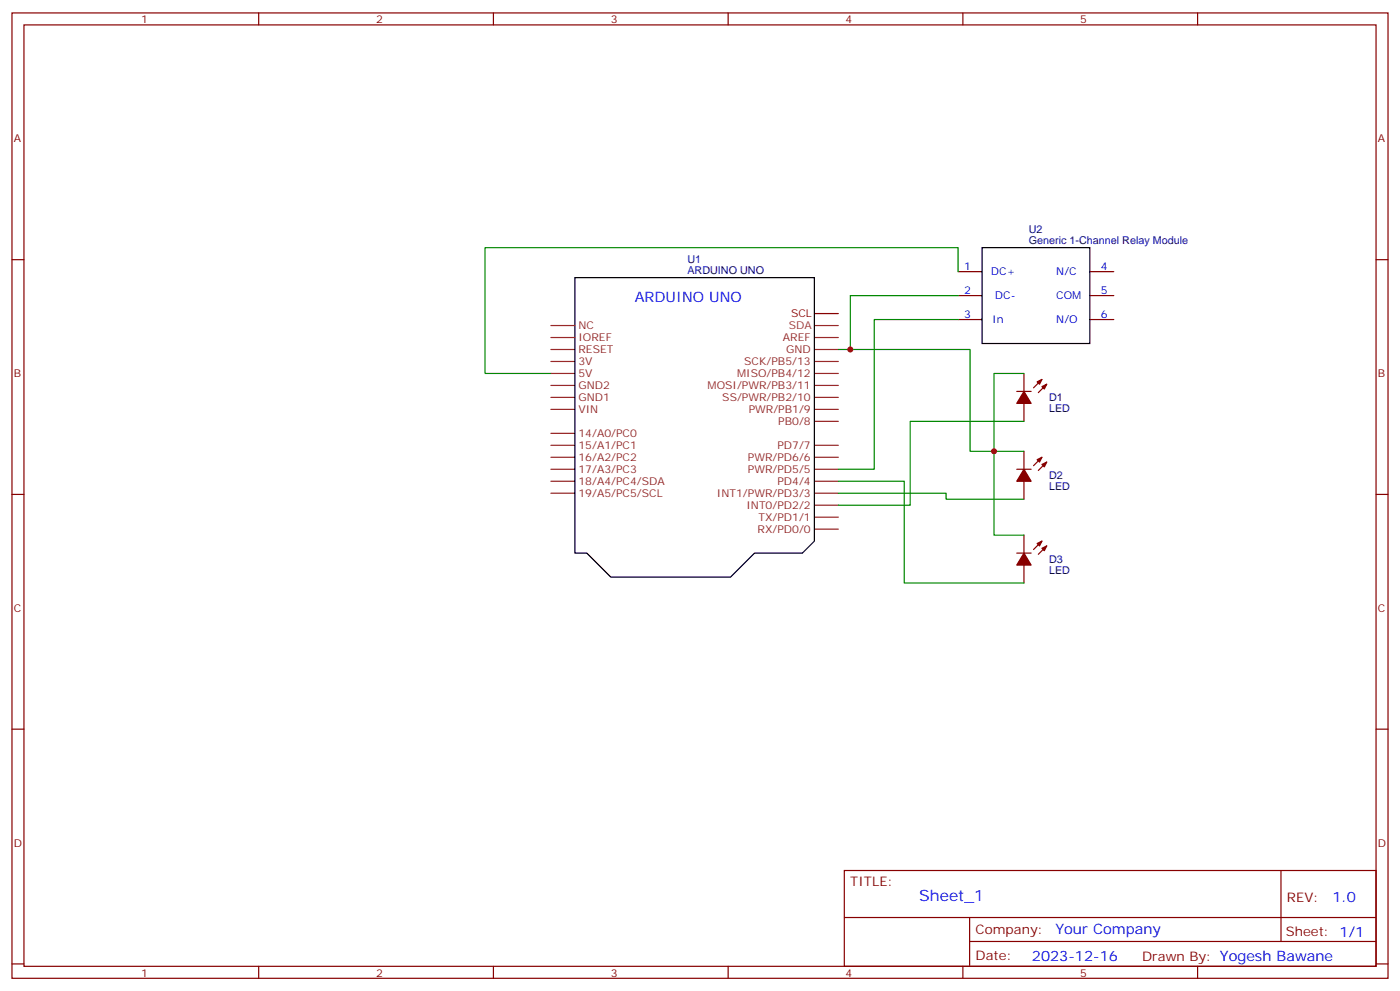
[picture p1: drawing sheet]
<svg xmlns="http://www.w3.org/2000/svg" width="412mm" height="292mm" viewBox="0 0 412 292" stroke-linecap="round" stroke-linejoin="round" font-family="sans-serif">
<g fill="none" stroke="#870000" stroke-width=".35">
<path d="M3.5 3.8h405.4v284.3h-405.4zM7.1 7.3h398.2v277.3h-398.2zM76.2 3.8v3.5M145.3 3.8v3.5M214.5 3.8v3.5M283.6 3.8v3.5M352.8 3.8v3.5M3.5 76.5h3.6M405.3 76.5h3.6M282.2 80h7.1M282.2 87.1h7.1M282.2 94.1h7.1"/>
<path d="M321 80h7.1M321 87.1h7.1M321 94.1h7.1M299.5 115.3h4.2M301.6 110v5.3M301.6 118.8v5.3M306.9 111.8l-2.5 2.4M308.3 113.2l-2.4 2.4M299.5 138.2h4.2M301.6 132.9v5.3M306.9 134.7l-2.5 2.5M308.3 136.1l-2.4 2.5"/>
<path d="M3.5 145.6h3.6M301.6 141.7v5.3M301.6 157.6v5.3M306.9 159.4l-2.5 2.5M405.3 145.6h3.6M299.5 162.9h4.2M301.6 166.4v5.3M308.3 160.8l-2.4 2.5M3.5 214.8h3.6M405.3 214.8h3.6M248.7 256.4h156.6v28.2h-156.6zM377.3 256.4v20.9"/>
<path d="M248.7 270.2h156.5M285.6 277.3h119.6M285.6 270.2v14.2M3.5 283.9h3.6M76.2 284.6v3.5M145.3 284.6v3.5M214.5 284.6v3.5M283.6 284.6v3.5M352.8 284.6v3.5M405.3 283.9h3.6"/>
</g>
<g fill="none" stroke="#8c2424" stroke-width=".35">
<path d="M162.3 99.4h7M162.3 95.9h7M239.9 99.4h7M162.3 117.1h7M162.3 113.5h7M162.3 110h7M162.3 106.5h7M162.3 102.9h7M239.9 117.1h7M239.9 113.5h7M239.9 110h7M239.9 106.5h7"/>
<path d="M239.9 102.9h7M162.3 138.2h7M162.3 134.7h7M162.3 131.2h7M162.3 120.6h7M162.3 127.6h7M239.9 138.2h7M239.9 134.7h7M239.9 131.2h7M239.9 124.1h7M239.9 120.6h7M162.3 145.3h7"/>
<path d="M162.3 141.7h7M239.9 155.9h7M239.9 152.3h7M239.9 148.8h7M239.9 145.3h7M239.9 141.7h7"/>
</g>
<path d="M239.9 95.9h7" fill="none" stroke="#933" stroke-width=".35"/>
<path d="M239.9 92.4h7" fill="none" stroke="#900" stroke-width=".35"/>
<path d="M289.3 73h31.7v28.2h-31.7zM169.3 81.8h70.6v77.6l-3.5 3.5h-14.2l-7 7.1h-35.3l-7-7.1h-3.6z" fill="none" stroke="#000" stroke-width=".35"/>
<g fill="#870000" stroke="#870000" stroke-width=".35">
<path d="M301.6 115.3l2.1 3.5h-4.2z"/>
<path d="M306.9 113.9l1.4-.7-.7 1.4z"/>
<path d="M305.5 112.5l1.4-.7-.7 1.4z"/>
<path d="M301.6 138.2l2.1 3.5h-4.2z"/>
<path d="M306.9 136.8l1.4-.7-.7 1.4z"/>
<path d="M305.5 135.4l1.4-.7-.7 1.4z"/>
<path d="M301.6 162.9l2.1 3.5h-4.2z"/>
<path d="M306.9 161.5l1.4-.7-.7 1.4z"/>
<path d="M305.5 160.1l1.4-.7-.7 1.4z"/>
</g>
<path d="M282.2 94.1h-24.7v44.1h-10.6M282.2 87.1h-31.7v15.8M282.2 80v-7h-139.3v37h19.4M246.9 102.9h38.9v30h7v24.7h8.8M301.6 110h-8.8v22.9h8.8M301.6 124.1h-33.5v24.7h-21.2M246.9 145.3h31.8v1.7h22.9M246.9 141.7h19.4v30h35.3" fill="none" stroke="#008700" stroke-width=".35"/>
<g fill="#c00">
<circle cx="292.8" cy="132.9" r=".88"/>
<circle cx="250.5" cy="102.9" r=".88"/>
</g>
<text font-size="4.6" fill="#00f" x="270.8" y="265.4">Sheet_1</text>
<g font-size="4.2" fill="#00f">
<text x="187" y="88.8">ARDUINO UNO</text>
<text x="392.5" y="265.7">1.0</text>
<text x="310.9" y="275.2">Your Company</text>
<text x="304" y="283">2023-12-16</text>
</g>
<g font-size="3.9" fill="#800">
<text x="250.5" y="261">TITLE:</text>
<text x="379.1" y="265.7">REV:</text>
<text x="287.4" y="275.2">Company:</text>
<text x="378.7" y="275.8">Sheet: 1/1</text>
<text x="287.4" y="282.9">Date:</text>
<text x="336.4" y="282.9">Drawn By: Yogesh Bawane</text>
</g>
<g font-size="3.2" fill="#800">
<text x="41.6" y="6.8">1</text>
<text x="110.8" y="6.8">2</text>
<text x="179.9" y="6.8">3</text>
<text x="249.1" y="6.8">4</text>
<text x="318.2" y="6.8">5</text>
<text x="4.1" y="41.9">A</text>
<text x="405.9" y="41.9">A</text>
<text x="4.1" y="111.1">B</text>
<text x="405.9" y="111.1">B</text>
<text x="4.1" y="180.2">C</text>
<text x="405.9" y="180.2">C</text>
<text x="4.1" y="249.3">D</text>
<text x="405.9" y="249.3">D</text>
<text x="41.6" y="287.6">1</text>
<text x="110.8" y="287.6">2</text>
<text x="179.9" y="287.6">3</text>
<text x="249.1" y="287.6">4</text>
<text x="318.2" y="287.6">5</text>
</g>
<g font-size="3.2" fill="#000080">
<text x="303" y="71.9">Generic 1-Channel Relay Module</text>
<text x="303.1" y="68.7">U2</text>
<text x="202.5" y="77.5">U1</text>
<text x="202.5" y="80.7">ARDUINO UNO</text>
<text x="309" y="118.2">D1</text>
<text x="309" y="121.4">LED</text>
<text x="309" y="141.1">D2</text>
<text x="309" y="144.3">LED</text>
<text x="309" y="165.8">D3</text>
<text x="309" y="169">LED</text>
</g>
<g font-size="3.2" fill="#00f">
<text x="284" y="79.7">1</text>
<text x="291.9" y="81.1">DC+</text>
<text x="311.1" y="81.1">N/C</text>
<text x="324.3" y="79.7">4</text>
<text x="284" y="86.7">2</text>
<text x="293.1" y="88.1">DC-</text>
<text x="311.1" y="88.1">COM</text>
<text x="324.3" y="86.7">5</text>
<text x="284" y="93.8">3</text>
<text x="292.3" y="95.2">In</text>
<text x="311.1" y="95.2">N/O</text>
<text x="324.3" y="93.8">6</text>
</g>
<text font-size="3.2" fill="#900" x="233" y="93.4">SCL</text>
<g font-size="3.2" fill="#8d2323">
<text x="170.4" y="100.5">IOREF</text>
<text x="170.4" y="96.9">NC</text>
<text x="230.6" y="100.5">AREF</text>
<text x="170.4" y="107.5">3V</text>
<text x="170.4" y="104">RESET</text>
<text x="219.2" y="107.5">SCK/PB5/13</text>
<text x="231.5" y="104">GND</text>
<text x="170.4" y="111.1">5V</text>
<text x="217.1" y="111.1">MISO/PB4/12</text>
<text x="170.4" y="118.1">GND1</text>
<text x="170.4" y="114.6">GND2</text>
<text x="208.4" y="114.6">MOSI/PWR/PB3/11</text>
<text x="212.8" y="118.1">SS/PWR/PB2/10</text>
<text x="170.4" y="121.6">VIN</text>
<text x="220.6" y="121.6">PWR/PB1/9</text>
<text x="229.3" y="125.2">PB0/8</text>
<text x="170.4" y="128.7">14/A0/PC0</text>
<text x="170.4" y="135.7">16/A2/PC2</text>
<text x="170.4" y="132.2">15/A1/PC1</text>
<text x="220.3" y="135.7">PWR/PD6/6</text>
<text x="229" y="132.2">PD7/7</text>
<text x="170.4" y="142.8">18/A4/PC4/SDA</text>
<text x="170.4" y="139.3">17/A3/PC3</text>
<text x="220.3" y="139.3">PWR/PD5/5</text>
<text x="229" y="142.8">PD4/4</text>
<text x="170.4" y="146.3">19/A5/PC5/SCL</text>
<text x="211.2" y="146.3">INT1/PWR/PD3/3</text>
<text x="219.9" y="149.9">INT0/PD2/2</text>
<text x="223.4" y="153.4">TX/PD1/1</text>
<text x="223.2" y="156.9">RX/PD0/0</text>
</g>
<text font-size="3.2" fill="#933" x="232.4" y="96.9">SDA</text>
</svg>
